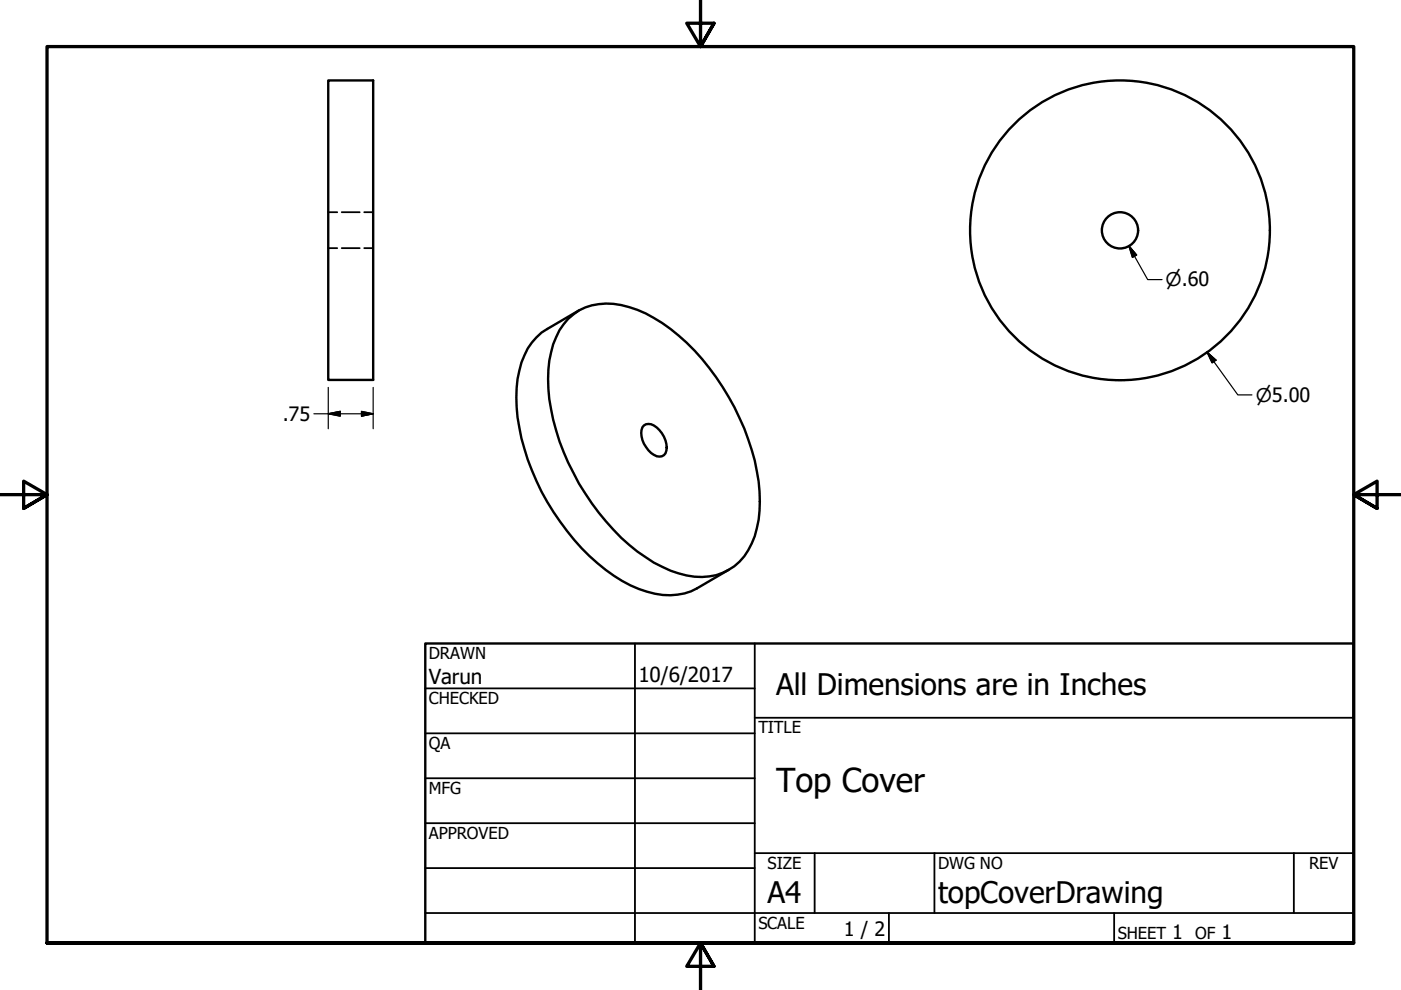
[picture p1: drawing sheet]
<svg xmlns="http://www.w3.org/2000/svg" width="297mm" height="210mm" viewBox="0 0 297 210" stroke-linecap="round" stroke-linejoin="round" font-family="sans-serif">
<!-- layer: Visible (ANSI) -->
<g fill="none" stroke="#000" stroke-width=".51">
<path d="M69.6 17.1h9.5v63.5h-9.5zM120.5 67.6a11.9 11.9 0 0 1 11.2-2.9 30 30 0 0 1 13.9 8 52.5 52.5 0 0 1 15.2 29.4 25.3 25.3 0 0 1-1.4 13.1 11.7 11.7 0 0 1-13.8 6.8 29.2 29.2 0 0 1-13.9-8 53 53 0 0 1-15.2-29.4 23.3 23.3 0 0 1 2.1-14.6zM122.7 65.8l-6.7 4a12.8 12.8 0 0 0-5.9 8.8 32.5 32.5 0 0 0 1.1 16.6 51.8 51.8 0 0 0 17.2 25.6 23 23 0 0 0 13.7 5.4 11.5 11.5 0 0 0 5.7-1.5l6.7-3.9M136.5 90.2a2.08 2.08 0 0 1 2.8 .4 5.2 5.2 0 0 1 1.8 5.5 1.62 1.62 0 0 1-2.5 .3 5.3 5.3 0 0 1-2.4-5.8z"/>
<circle cx="237.5" cy="48.8" r="31.8"/>
<circle cx="237.5" cy="48.8" r="3.8"/>
</g>
<!-- layer: Hidden (ANSI) -->
<path d="M69.6 45h1.9M69.6 52.6h1.9M72.5 45h3.8M72.5 52.6h3.8M77.2 45h1.9M77.2 52.6h1.9" fill="none" stroke="#000" stroke-width=".38"/>
<!-- layer: Border (ANSI) -->
<path d="M148.5 -.1v10l-2.9-5h5.8l-2.9 5 2.9-5M0 104.9h10l-5-2.9v5.8l5-2.9-5 2.9M297 104.9h-10l5-2.9v5.8l-5-2.9 5 2.9M10 199.9v-190h277v190h-277h277M151.4 204.9l-2.9-5 2.9 5h-5.8l2.9-5v10" fill="none" stroke="#000" stroke-width=".7"/>
<!-- layer: Title (ANSI) -->
<g fill="none" stroke="#000" stroke-width=".38">
<path d="M134.6 136.4v63.5M160 136.4v63.5M90.2 146h69.8M90.2 155.5h69.8M160 152.2h127M90.2 165h69.8M90.2 174.5h69.8M90.2 193.6h196.8M90.2 184.1h69.8M160 180.9h127M172.7 180.9v12.7M188.5 193.6v6.3"/>
<path d="M198.1 180.9v12.7M236.2 193.6v6.3M274.3 180.9v12.7"/>
</g>
<path d="M90.2 136.4h196.8v63.5h-196.8z" fill="none" stroke="#000" stroke-width=".51"/>
<!-- layer: Dimension (ANSI) -->
<path d="M239.3 52.1l1.7 2-.9 .5zM239.3 52.1l4 7.2h3.1M255.9 74.6l1.9 1.8-.8 .5zM255.9 74.6l6.5 9.1h3M66.5 87.7h12.6M69.6 87.7l2.5-.5v1zM69.6 82.1v8.8M76.6 87.2l2.5 .5-2.5 .5zM79.1 82.1v8.8" fill="none" stroke="#000" stroke-width=".25"/>
<path d="M239.3 52.1l1.7 2zM239.3 52.1l1.7 2-.9 .5zM255.9 74.6l1.9 1.8zM255.9 74.6l1.9 1.8-.8 .5zM69.6 87.7l2.5-.5zM69.6 87.7l2.5-.5v1zM76.6 88.2l2.5-.5zM76.6 87.2l2.5 .5-2.5 .5z" fill="#000" stroke="#000" stroke-width=".25"/>
<text font-size="7" x="164.5" y="168">Top Cover</text>
<g font-size="6.3">
<text x="164.5" y="147.3">All Dimensions are in Inches</text>
<text x="162.8" y="191.4">A4</text>
<text x="198.9" y="191.5">topCoverDrawing</text>
</g>
<g font-size="4.4">
<text x="90.9" y="145.1">Varun</text>
<text x="135.4" y="144.5">10/6/2017</text>
</g>
<g font-size="4.2">
<text x="59.9" y="89.2">.75</text>
<text x="178.9" y="198.5">1 / 2</text>
<text x="248.5" y="199.1">1</text>
<text x="259" y="199.1">1</text>
</g>
<g font-size="4">
<text x="247.1" y="60.7">⌀.60</text>
<text x="266.3" y="85.2">⌀5.00</text>
</g>
<g font-size="3.5">
<text x="90.9" y="139.7">DRAWN</text>
<text x="90.9" y="149.3">CHECKED</text>
<text x="160.8" y="155.5">TITLE</text>
<text x="90.9" y="158.8">QA</text>
<text x="90.9" y="168.3">MFG</text>
<text x="90.9" y="177.8">APPROVED</text>
<text x="162.8" y="184.2">SIZE</text>
<text x="198.9" y="184.2">DWG NO</text>
<text x="277.6" y="184.2">REV</text>
<text x="160.8" y="196.9">SCALE</text>
<text x="237" y="199.1">SHEET</text>
<text x="253.4" y="199.1">OF</text>
</g>
</svg>
